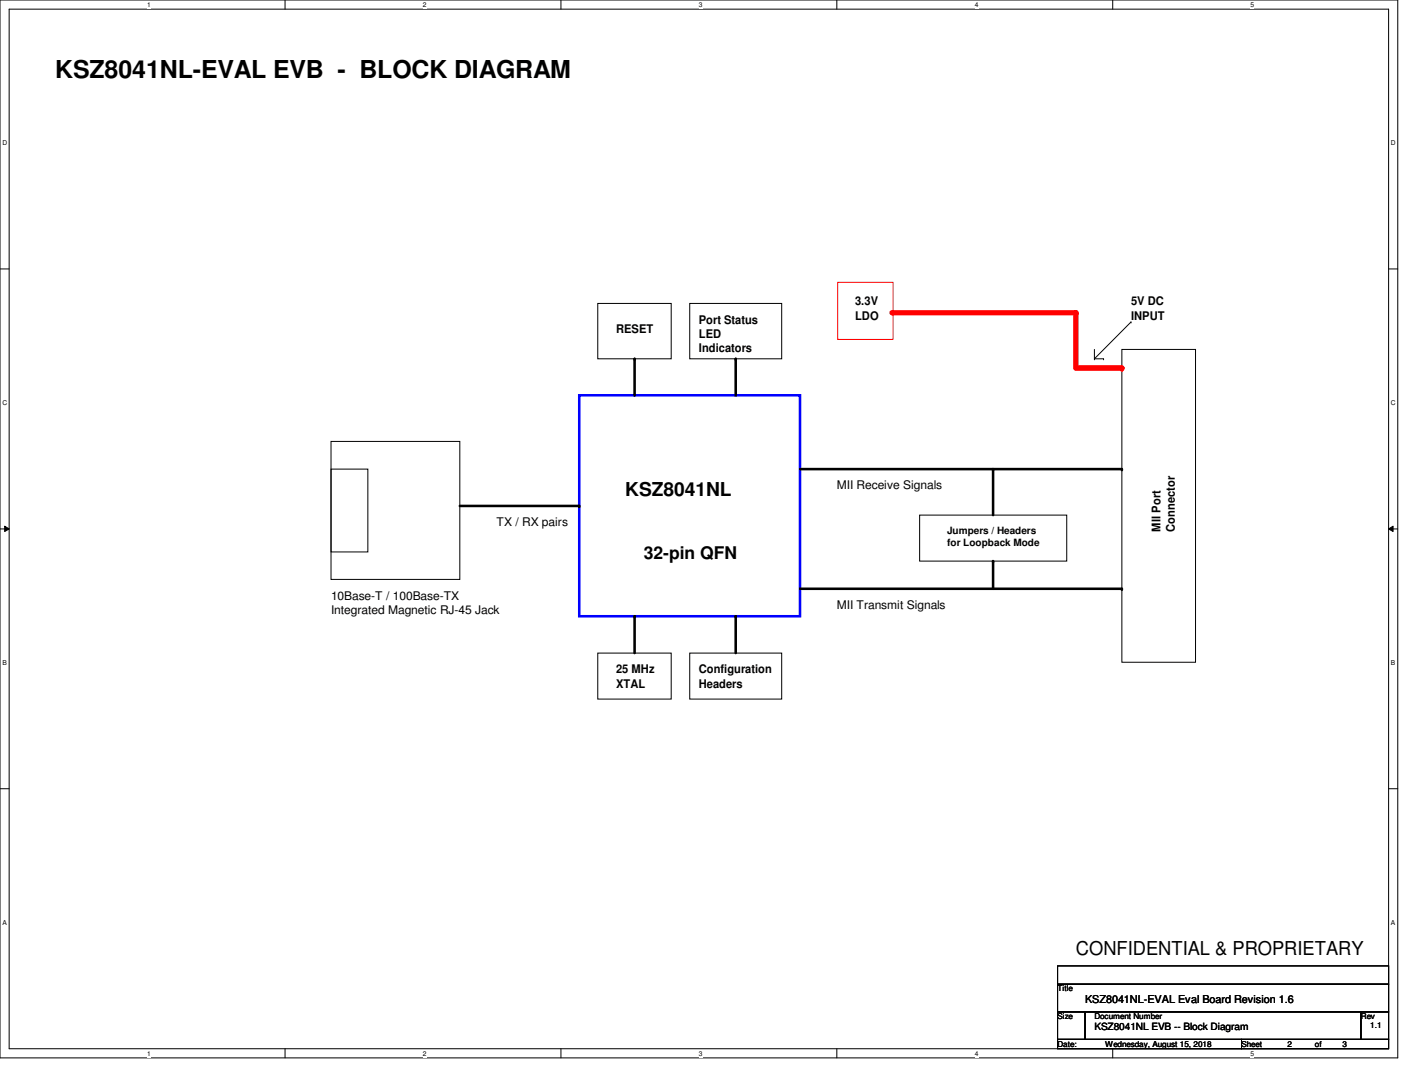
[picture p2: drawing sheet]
<svg xmlns="http://www.w3.org/2000/svg" width="279mm" height="216mm" viewBox="0 0 279 216" stroke-linecap="round" stroke-linejoin="round" font-family="sans-serif">
<path d="M0 0h278v210.3h-278zM1.8 1.8h274.3v206.7h-274.3z" fill="none" stroke="#000" stroke-width=".2"/>
<g fill="#fff">
<path d="M29.3 .2h.7v1.5h-.7z"/>
<path d="M29.3 208.7h.7v1.5h-.7z"/>
</g>
<path d="M56.7 0v1.8M56.7 208.5v1.8" fill="none" stroke="#000" stroke-width=".2"/>
<g fill="#fff">
<path d="M84.1 .2h.7v1.5h-.7z"/>
<path d="M84.1 208.7h.7v1.5h-.7z"/>
</g>
<path d="M111.5 0v1.8M111.5 208.5v1.8" fill="none" stroke="#000" stroke-width=".2"/>
<g fill="#fff">
<path d="M139 .2h.7v1.5h-.7z"/>
<path d="M139 208.7h.7v1.5h-.7z"/>
</g>
<path d="M166.4 0v1.8M166.4 208.5v1.8" fill="none" stroke="#000" stroke-width=".2"/>
<g fill="#fff">
<path d="M193.8 .2h.8v1.5h-.8z"/>
<path d="M193.8 208.7h.8v1.5h-.8z"/>
</g>
<path d="M221.3 0v1.8M221.3 208.5v1.8" fill="none" stroke="#000" stroke-width=".2"/>
<g fill="#fff">
<path d="M248.7 .2h.7v1.5h-.7z"/>
<path d="M248.7 208.7h.7v1.5h-.7z"/>
<path d="M.5 27.6h.9v1.5h-.9z"/>
<path d="M276.6 27.6h.9v1.5h-.9z"/>
<path d="M.5 79.3h.9v1.5h-.9z"/>
<path d="M276.6 79.3h.9v1.5h-.9z"/>
</g>
<path d="M0 53.5h1.8M276.1 53.5h1.9" fill="none" stroke="#000" stroke-width=".2"/>
<g fill="#fff">
<path d="M.5 131h.8v1.5h-.8z"/>
<path d="M276.6 131h.9v1.5h-.9z"/>
</g>
<path d="M0 105.2h1.8M.9 104.6l.9 .6-.9 .5zM276.1 105.2l.9-.6v1.1zM276.1 105.2h1.9" fill="none" stroke="#000" stroke-width=".2"/>
<path d="M.9 104.6l.9 .6-.9 .5zM276.1 105.2l.9-.6v1.1z" fill="#000"/>
<g fill="#fff">
<path d="M.5 182.6h.8v1.5h-.8z"/>
<path d="M276.6 182.6h.9v1.5h-.9z"/>
</g>
<g fill="none" stroke="#000" stroke-width=".2">
<path d="M118.9 60.3h14.6v11h-14.6zM137.2 60.3h18.2v11h-18.2zM223.1 69.5h14.6v62.2h-14.6zM65.8 93.3h7.4v16.4h-7.4zM65.8 87.8h25.6v27.4h-25.6zM137.2 129.8h18.2v9.2h-18.2zM0 156.8h1.8M276.1 156.8h1.9M210.3 192h65.8v3.7h-65.8zM210.3 195.7h65.8v5.5h-65.8zM210.3 201.2h5.5v5.4h-5.5zM210.3 206.6h36.6v1.9h-36.6z"/>
<path d="M215.8 201.2h54.8v5.4h-54.8zM246.9 206.6h29.2v1.9h-29.2zM270.6 201.2h5.5v5.4h-5.5z"/>
</g>
<path d="M166.6 56.1h11v11.4h-11z" fill="none" stroke="#f00" stroke-width=".2"/>
<path d="M115.2 78.6h43.9v43.9h-43.9z" fill="none" stroke="#00f" stroke-width=".51"/>
<path d="M126.2 71.3v7.3M146.3 71.3v7.3M91.4 100.6h23.8M159.1 117.1h64M146.3 122.5v7.3" fill="none" stroke="#000" stroke-width=".51"/>
<g fill="#000">
<circle cx="126.2" cy="71.3" r=".25"/>
<circle cx="146.3" cy="71.3" r=".25"/>
<circle cx="115.2" cy="100.6" r=".25"/>
<circle cx="223.1" cy="117.1" r=".25"/>
<circle cx="146.3" cy="122.5" r=".25"/>
</g>
<path d="M214 73.2h9.1" fill="none" stroke="#f00" stroke-width="1.1"/>
<circle cx="223.1" cy="73.2" r=".53" fill="#f00"/>
<path d="M214 62.2v11" fill="none" stroke="#f00" stroke-width="1.1"/>
<circle cx="214" cy="62.2" r=".53" fill="#f00"/>
<path d="M217.6 71.3h.1M217.6 71.3h1.9M217.6 69.5v1.8M219.5 71.3h.1M224.9 64h.1M224.9 64l-7.3 7.3M182.9 102.4h29.2v9.1h-29.2zM118.9 129.8h14.6v9.2h-14.6z" fill="none" stroke="#000" stroke-width=".2"/>
<path d="M159.1 93.3h64M197.5 93.3v9.1" fill="none" stroke="#000" stroke-width=".51"/>
<g fill="#000">
<circle cx="197.5" cy="93.3" r=".25"/>
<circle cx="223.1" cy="93.3" r=".25"/>
</g>
<path d="M177.4 62.2h36.6" fill="none" stroke="#f00" stroke-width="1.1"/>
<circle cx="214" cy="62.2" r=".53" fill="#f00"/>
<path d="M197.5 111.5v5.6M126.2 122.5v7.3" fill="none" stroke="#000" stroke-width=".51"/>
<g fill="#000">
<circle cx="197.5" cy="111.5" r=".25"/>
<circle cx="126.2" cy="122.5" r=".25"/>
</g>
<text font-size="4.9" x="11" y="15.5">KSZ8041NL-EVAL EVB - BLOCK DIAGRAM</text>
<g font-size="3.8">
<text x="124.3" y="98.6">KSZ8041NL</text>
<text x="214" y="189.9">CONFIDENTIAL &amp; PROPRIETARY</text>
</g>
<text font-size="3.5" x="128" y="111.1">32-pin QFN</text>
<g font-size="2.4">
<text x="139" y="64.4">Port Status</text>
<text x="170.1" y="60.7">3.3V</text>
<text x="170.1" y="63.5">LDO</text>
<text x="224.9" y="60.7">5V DC</text>
<text x="224.9" y="63.5">INPUT</text>
<text x="122.5" y="66.2">RESET</text>
<text x="139" y="67.2">LED</text>
<text x="139" y="70.1">Indicators</text>
<text x="166.4" y="97.3">MII Receive Signals</text>
<text x="98.8" y="104.6">TX / RX pairs</text>
<text x="230.8" y="105.7" transform="rotate(-90 230.8 105.7)">MII Port</text>
<text x="233.6" y="105.7" transform="rotate(-90 233.6 105.7)">Connector</text>
<text x="65.8" y="119.3">10Base-T / 100Base-TX</text>
<text x="65.8" y="122.1">Integrated Magnetic RJ-45 Jack</text>
<text x="166.4" y="121.1">MII Transmit Signals</text>
<text x="122.5" y="133.9">25 MHz</text>
<text x="122.5" y="136.7">XTAL</text>
<text x="139" y="133.9">Configuration</text>
<text x="139" y="136.7">Headers</text>
</g>
<text font-size="2.2" x="215.8" y="199.5">KSZ8041NL-EVAL Eval Board Revision 1.6</text>
<g font-size="2">
<text x="188.3" y="106.1">Jumpers / Headers</text>
<text x="188.3" y="108.5">for Loopback Mode</text>
<text x="217.6" y="204.8">KSZ8041NL EVB -- Block Diagram</text>
</g>
<g font-size="1.6">
<text x="210.3" y="197.1">Title</text>
<text x="210.3" y="202.6">Size</text>
<text x="217.6" y="202.6">Document Number</text>
<text x="270.6" y="202.6">Rev</text>
<text x="210.3" y="208.1">Date:</text>
<text x="219.8" y="208.1">Wednesday, August 15, 2018</text>
<text x="246.9" y="208.1">Sheet</text>
<text x="256" y="208.1">2</text>
<text x="261.5" y="208.1">of</text>
<text x="267" y="208.1">3</text>
<text x="272.5" y="204.4">1.1</text>
</g>
<g font-size="1.3">
<text x="29.3" y="1.4">1</text>
<text x="84.1" y="1.4">2</text>
<text x="139" y="1.4">3</text>
<text x="193.8" y="1.4">4</text>
<text x="248.7" y="1.4">5</text>
<text x=".5" y="28.8">D</text>
<text x="276.6" y="28.8">D</text>
<text x=".5" y="80.5">C</text>
<text x="276.6" y="80.5">C</text>
<text x=".5" y="132.2">B</text>
<text x="276.6" y="132.2">B</text>
<text x=".5" y="183.8">A</text>
<text x="276.6" y="183.8">A</text>
<text x="29.3" y="209.9">1</text>
<text x="84.1" y="209.9">2</text>
<text x="139" y="209.9">3</text>
<text x="193.8" y="209.9">4</text>
<text x="248.7" y="209.9">5</text>
</g>
</svg>
